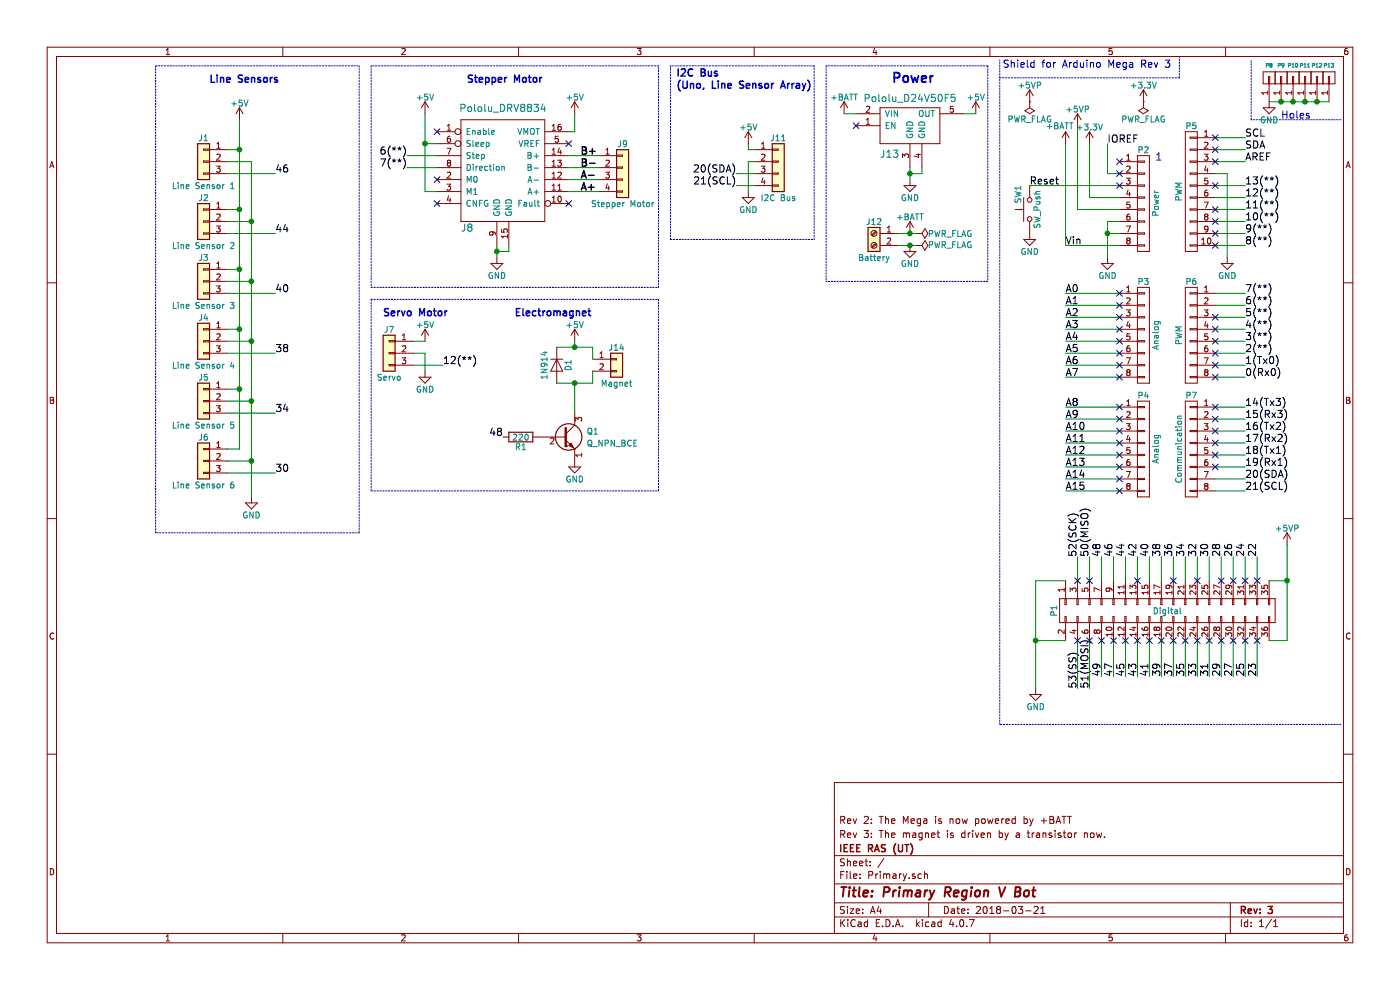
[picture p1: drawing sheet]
EESchema Schematic File Version 2
LIBS:power
LIBS:device
LIBS:transistors
LIBS:conn
LIBS:linear
LIBS:regul
LIBS:74xx
LIBS:cmos4000
LIBS:adc-dac
LIBS:memory
LIBS:xilinx
LIBS:microcontrollers
LIBS:dsp
LIBS:microchip
LIBS:analog_switches
LIBS:motorola
LIBS:texas
LIBS:intel
LIBS:audio
LIBS:interface
LIBS:digital-audio
LIBS:philips
LIBS:display
LIBS:cypress
LIBS:siliconi
LIBS:opto
LIBS:atmel
LIBS:contrib
LIBS:valves
LIBS:Primary-cache
EELAYER 25 0
EELAYER END
$Descr A4 11693 8268
encoding utf-8
Sheet 1 1
Title "Primary Region V Bot"
Date "2018-03-21"
Rev "3"
Comp "IEEE RAS (UT)"
Comment1 "Rev 3: The magnet is driven by a transistor now."
Comment2 "Rev 2: The Mega is now powered by +BATT"
Comment3 ""
Comment4 ""
$EndDescr
NoConn ~ 9350 1350
Text Label 9250 1200 0    60   ~ 0
IOREF
Text Label 8900 2050 0    60   ~ 0
Vin
Text Label 8900 2450 0    60   ~ 0
A0
Text Label 8900 2550 0    60   ~ 0
A1
Text Label 8900 2650 0    60   ~ 0
A2
Text Label 8900 2750 0    60   ~ 0
A3
Text Label 8900 2850 0    60   ~ 0
A4
Text Label 8900 2950 0    60   ~ 0
A5
Text Label 8900 3050 0    60   ~ 0
A6
Text Label 8900 3150 0    60   ~ 0
A7
Text Label 8900 3400 0    60   ~ 0
A8
Text Label 8900 3500 0    60   ~ 0
A9
Text Label 8900 3600 0    60   ~ 0
A10
Text Label 8900 3700 0    60   ~ 0
A11
Text Label 8900 3800 0    60   ~ 0
A12
Text Label 8900 3900 0    60   ~ 0
A13
Text Label 8900 4000 0    60   ~ 0
A14
Text Label 8900 4100 0    60   ~ 0
A15
Text Label 10500 4650 1    60   ~ 0
22
Text Label 10400 4650 1    60   ~ 0
24
Text Label 10300 4650 1    60   ~ 0
26
Text Label 10200 4650 1    60   ~ 0
28
Text Label 10100 4650 1    60   ~ 0
30
Text Label 10000 4650 1    60   ~ 0
32
Text Label 9900 4650 1    60   ~ 0
34
Text Label 9800 4650 1    60   ~ 0
36
Text Label 9700 4650 1    60   ~ 0
38
Text Label 9600 4650 1    60   ~ 0
40
Text Label 9500 4650 1    60   ~ 0
42
Text Label 9400 4650 1    60   ~ 0
44
Text Label 9300 4650 1    60   ~ 0
46
Text Label 9200 4650 1    60   ~ 0
48
Text Label 9100 4650 1    60   ~ 0
50(MISO)
Text Label 9000 4650 1    60   ~ 0
52(SCK)
Text Label 10500 5650 1    60   ~ 0
23
Text Label 10400 5650 1    60   ~ 0
25
Text Label 10300 5650 1    60   ~ 0
27
Text Label 10100 5650 1    60   ~ 0
31
Text Label 10200 5650 1    60   ~ 0
29
Text Label 10000 5650 1    60   ~ 0
33
Text Label 9900 5650 1    60   ~ 0
35
Text Label 9800 5650 1    60   ~ 0
37
Text Label 9700 5650 1    60   ~ 0
39
Text Label 9600 5650 1    60   ~ 0
41
Text Label 9500 5650 1    60   ~ 0
43
Text Label 9400 5650 1    60   ~ 0
45
Text Label 9300 5650 1    60   ~ 0
47
Text Label 9200 5650 1    60   ~ 0
49
Text Label 9100 5750 1    60   ~ 0
51(MOSI)
Text Label 9000 5750 1    60   ~ 0
53(SS)
Text Label 10400 4100 0    60   ~ 0
21(SCL)
Text Label 10400 4000 0    60   ~ 0
20(SDA)
Text Label 10400 3900 0    60   ~ 0
19(Rx1)
Text Label 10400 3800 0    60   ~ 0
18(Tx1)
Text Label 10400 3700 0    60   ~ 0
17(Rx2)
Text Label 10400 3600 0    60   ~ 0
16(Tx2)
Text Label 10400 3500 0    60   ~ 0
15(Rx3)
Text Label 10400 3400 0    60   ~ 0
14(Tx3)
Text Label 10400 1550 0    60   ~ 0
13(**)
Text Label 10400 1650 0    60   ~ 0
12(**)
Text Label 10400 1750 0    60   ~ 0
11(**)
Text Label 10400 1850 0    60   ~ 0
10(**)
Text Label 10400 1950 0    60   ~ 0
9(**)
Text Label 10400 2050 0    60   ~ 0
8(**)
Text Label 10400 2450 0    60   ~ 0
7(**)
Text Label 10400 2550 0    60   ~ 0
6(**)
Text Label 10400 2650 0    60   ~ 0
5(**)
Text Label 10400 2750 0    60   ~ 0
4(**)
Text Label 10400 2850 0    60   ~ 0
3(**)
Text Label 10400 2950 0    60   ~ 0
2(**)
Text Label 10400 3050 0    60   ~ 0
1(Tx0)
Text Label 10400 3150 0    60   ~ 0
0(Rx0)
Text Label 10400 1250 0    60   ~ 0
SDA
Text Label 10400 1150 0    60   ~ 0
SCL
Text Label 10400 1350 0    60   ~ 0
AREF
Text Notes 8375 575  0    60   ~ 0
Shield for Arduino Mega Rev 3
Text Notes 10700 1000 0    60   ~ 0
Holes
$Comp
L CONN_01X01 P8
U 1 1
P 10600 650
F 0 "P8" V 10700 650 31  0000 C CNN
F 1 "CONN_01X01" V 10700 650 50  0001 C CNN
F 2 "Socket_Arduino_Mega:Arduino_1pin" H 10600 650 50  0001 C CNN
F 3 "" H 10600 650 50  0000 C CNN
	1    10600 650 
	0    -1   -1   0   
$EndComp
$Comp
L CONN_01X01 P9
U 1 1
P 10700 650
F 0 "P9" V 10800 650 31  0000 C CNN
F 1 "CONN_01X01" V 10800 650 50  0001 C CNN
F 2 "Socket_Arduino_Mega:Arduino_1pin" H 10700 650 50  0001 C CNN
F 3 "" H 10700 650 50  0000 C CNN
	1    10700 650 
	0    -1   -1   0   
$EndComp
$Comp
L CONN_01X01 P10
U 1 1
P 10800 650
F 0 "P10" V 10900 650 31  0000 C CNN
F 1 "CONN_01X01" V 10900 650 50  0001 C CNN
F 2 "Socket_Arduino_Mega:Arduino_1pin" H 10800 650 50  0001 C CNN
F 3 "" H 10800 650 50  0000 C CNN
	1    10800 650 
	0    -1   -1   0   
$EndComp
$Comp
L CONN_01X01 P11
U 1 1
P 10900 650
F 0 "P11" V 11000 650 31  0000 C CNN
F 1 "CONN_01X01" V 11000 650 50  0001 C CNN
F 2 "Socket_Arduino_Mega:Arduino_1pin" H 10900 650 50  0001 C CNN
F 3 "" H 10900 650 50  0000 C CNN
	1    10900 650 
	0    -1   -1   0   
$EndComp
$Comp
L CONN_01X01 P12
U 1 1
P 11000 650
F 0 "P12" V 11100 650 31  0000 C CNN
F 1 "CONN_01X01" V 11100 650 50  0001 C CNN
F 2 "Socket_Arduino_Mega:Arduino_1pin" H 11000 650 50  0001 C CNN
F 3 "" H 11000 650 50  0000 C CNN
	1    11000 650 
	0    -1   -1   0   
$EndComp
$Comp
L CONN_01X01 P13
U 1 1
P 11100 650
F 0 "P13" V 11200 650 31  0000 C CNN
F 1 "CONN_01X01" V 11200 650 50  0001 C CNN
F 2 "Socket_Arduino_Mega:Arduino_1pin" H 11100 650 50  0001 C CNN
F 3 "" H 11100 650 50  0000 C CNN
	1    11100 650 
	0    -1   -1   0   
$EndComp
$Comp
L CONN_01X08 P2
U 1 1
P 9550 1700
F 0 "P2" H 9550 2150 50  0000 C CNN
F 1 "Power" V 9650 1700 50  0000 C CNN
F 2 "Socket_Arduino_Mega:Socket_Strip_Arduino_1x08" H 9550 1700 50  0001 C CNN
F 3 "" H 9550 1700 50  0000 C CNN
	1    9550 1700
	1    0    0    -1  
$EndComp
Text Notes 9650 1350 0    60   ~ 0
1
$Comp
L +3.3V #PWR01
U 1 1
P 9100 1200
F 0 "#PWR01" H 9100 1050 50  0001 C CNN
F 1 "+3.3V" H 9100 1340 50  0000 C CNN
F 2 "" H 9100 1200 50  0000 C CNN
F 3 "" H 9100 1200 50  0000 C CNN
	1    9100 1200
	1    0    0    -1  
$EndComp
Text Label 8600 1550 0    60   ~ 0
Reset
$Comp
L GND #PWR02
U 1 1
P 9250 2150
F 0 "#PWR02" H 9250 1900 50  0001 C CNN
F 1 "GND" H 9250 2000 50  0000 C CNN
F 2 "" H 9250 2150 50  0000 C CNN
F 3 "" H 9250 2150 50  0000 C CNN
	1    9250 2150
	1    0    0    -1  
$EndComp
$Comp
L CONN_01X10 P5
U 1 1
P 9950 1600
F 0 "P5" H 9950 2150 50  0000 C CNN
F 1 "PWM" V 10050 1600 50  0000 C CNN
F 2 "Socket_Arduino_Mega:Socket_Strip_Arduino_1x10" H 9950 1600 50  0001 C CNN
F 3 "" H 9950 1600 50  0000 C CNN
	1    9950 1600
	-1   0    0    -1  
$EndComp
$Comp
L GND #PWR03
U 1 1
P 10250 2150
F 0 "#PWR03" H 10250 1900 50  0001 C CNN
F 1 "GND" H 10250 2000 50  0000 C CNN
F 2 "" H 10250 2150 50  0000 C CNN
F 3 "" H 10250 2150 50  0000 C CNN
	1    10250 2150
	1    0    0    -1  
$EndComp
$Comp
L CONN_01X08 P3
U 1 1
P 9550 2800
F 0 "P3" H 9550 3250 50  0000 C CNN
F 1 "Analog" V 9650 2800 50  0000 C CNN
F 2 "Socket_Arduino_Mega:Socket_Strip_Arduino_1x08" H 9550 2800 50  0001 C CNN
F 3 "" H 9550 2800 50  0000 C CNN
	1    9550 2800
	1    0    0    -1  
$EndComp
$Comp
L CONN_01X08 P6
U 1 1
P 9950 2800
F 0 "P6" H 9950 3250 50  0000 C CNN
F 1 "PWM" V 10050 2800 50  0000 C CNN
F 2 "Socket_Arduino_Mega:Socket_Strip_Arduino_1x08" H 9950 2800 50  0001 C CNN
F 3 "" H 9950 2800 50  0000 C CNN
	1    9950 2800
	-1   0    0    -1  
$EndComp
$Comp
L CONN_01X08 P4
U 1 1
P 9550 3750
F 0 "P4" H 9550 4200 50  0000 C CNN
F 1 "Analog" V 9650 3750 50  0000 C CNN
F 2 "Socket_Arduino_Mega:Socket_Strip_Arduino_1x08" H 9550 3750 50  0001 C CNN
F 3 "" H 9550 3750 50  0000 C CNN
	1    9550 3750
	1    0    0    -1  
$EndComp
$Comp
L CONN_01X08 P7
U 1 1
P 9950 3750
F 0 "P7" H 9950 4200 50  0000 C CNN
F 1 "Communication" V 10050 3750 50  0000 C CNN
F 2 "Socket_Arduino_Mega:Socket_Strip_Arduino_1x08" H 9950 3750 50  0001 C CNN
F 3 "" H 9950 3750 50  0000 C CNN
	1    9950 3750
	-1   0    0    -1  
$EndComp
$Comp
L CONN_02X18 P1
U 1 1
P 9750 5100
F 0 "P1" H 9750 6050 50  0000 C CNN
F 1 "Digital" V 9750 5100 50  0000 C CNN
F 2 "Socket_Arduino_Mega:Socket_Strip_Arduino_2x18" H 9750 4050 50  0001 C CNN
F 3 "" H 9750 4050 50  0000 C CNN
	1    9750 5100
	0    -1   1    0   
$EndComp
$Comp
L GND #PWR04
U 1 1
P 8650 5750
F 0 "#PWR04" H 8650 5500 50  0001 C CNN
F 1 "GND" H 8650 5600 50  0000 C CNN
F 2 "" H 8650 5750 50  0000 C CNN
F 3 "" H 8650 5750 50  0000 C CNN
	1    8650 5750
	1    0    0    -1  
$EndComp
$Comp
L Conn_01x03 J3
U 1 1
P 1700 2350
F 0 "J3" H 1700 2550 50  0000 C CNN
F 1 "Line Sensor 3" H 1700 2150 50  0000 C CNN
F 2 "Connectors_Samtec:SL-103-X-XX_1x03" H 1700 2350 50  0001 C CNN
F 3 "" H 1700 2350 50  0001 C CNN
	1    1700 2350
	-1   0    0    -1  
$EndComp
$Comp
L Conn_01x03 J4
U 1 1
P 1700 2850
F 0 "J4" H 1700 3050 50  0000 C CNN
F 1 "Line Sensor 4" H 1700 2650 50  0000 C CNN
F 2 "Connectors_Samtec:SL-103-X-XX_1x03" H 1700 2850 50  0001 C CNN
F 3 "" H 1700 2850 50  0001 C CNN
	1    1700 2850
	-1   0    0    -1  
$EndComp
$Comp
L Conn_01x03 J2
U 1 1
P 1700 1850
F 0 "J2" H 1700 2050 50  0000 C CNN
F 1 "Line Sensor 2" H 1700 1650 50  0000 C CNN
F 2 "Connectors_Samtec:SL-103-X-XX_1x03" H 1700 1850 50  0001 C CNN
F 3 "" H 1700 1850 50  0001 C CNN
	1    1700 1850
	-1   0    0    -1  
$EndComp
$Comp
L Conn_01x03 J1
U 1 1
P 1700 1350
F 0 "J1" H 1700 1550 50  0000 C CNN
F 1 "Line Sensor 1" H 1700 1150 50  0000 C CNN
F 2 "Connectors_Samtec:SL-103-X-XX_1x03" H 1700 1350 50  0001 C CNN
F 3 "" H 1700 1350 50  0001 C CNN
	1    1700 1350
	-1   0    0    -1  
$EndComp
$Comp
L Conn_01x03 J5
U 1 1
P 1700 3350
F 0 "J5" H 1700 3550 50  0000 C CNN
F 1 "Line Sensor 5" H 1700 3150 50  0000 C CNN
F 2 "Connectors_Samtec:SL-103-X-XX_1x03" H 1700 3350 50  0001 C CNN
F 3 "" H 1700 3350 50  0001 C CNN
	1    1700 3350
	-1   0    0    -1  
$EndComp
$Comp
L Conn_01x03 J6
U 1 1
P 1700 3850
F 0 "J6" H 1700 4050 50  0000 C CNN
F 1 "Line Sensor 6" H 1700 3650 50  0000 C CNN
F 2 "Connectors_Samtec:SL-103-X-XX_1x03" H 1700 3850 50  0001 C CNN
F 3 "" H 1700 3850 50  0001 C CNN
	1    1700 3850
	-1   0    0    -1  
$EndComp
$Comp
L GND #PWR05
U 1 1
P 2100 4150
F 0 "#PWR05" H 2100 3900 50  0001 C CNN
F 1 "GND" H 2100 4000 50  0000 C CNN
F 2 "" H 2100 4150 50  0000 C CNN
F 3 "" H 2100 4150 50  0000 C CNN
	1    2100 4150
	1    0    0    -1  
$EndComp
Text Notes 1750 700  0    60   ~ 12
Line Sensors
$Comp
L Pololu_DRV8834 J8
U 1 1
P 4200 1400
F 0 "J8" H 3850 900 60  0000 L CNN
F 1 "Pololu_DRV8834" H 4200 1900 60  0000 C CNN
F 2 "Pololu:Pololu_DRV8834" H 4200 1100 60  0001 C CNN
F 3 "" H 4200 1100 60  0001 C CNN
	1    4200 1400
	1    0    0    -1  
$EndComp
$Comp
L Conn_01x04 J9
U 1 1
P 5200 1400
F 0 "J9" H 5200 1600 50  0000 C CNN
F 1 "Stepper Motor" H 5200 1100 50  0000 C CNN
F 2 "Connectors_Samtec:SL-104-X-XX_1x04" H 5200 1400 50  0001 C CNN
F 3 "" H 5200 1400 50  0001 C CNN
	1    5200 1400
	1    0    0    -1  
$EndComp
NoConn ~ 4750 1700
NoConn ~ 4750 1200
NoConn ~ 3650 1100
NoConn ~ 3650 1500
NoConn ~ 3650 1700
$Comp
L GND #PWR06
U 1 1
P 4150 2150
F 0 "#PWR06" H 4150 1900 50  0001 C CNN
F 1 "GND" H 4150 2000 50  0000 C CNN
F 2 "" H 4150 2150 50  0000 C CNN
F 3 "" H 4150 2150 50  0000 C CNN
	1    4150 2150
	1    0    0    -1  
$EndComp
Text Notes 3900 700  0    60   ~ 12
Stepper Motor
$Comp
L +5V #PWR07
U 1 1
P 2000 1000
F 0 "#PWR07" H 2000 850 50  0001 C CNN
F 1 "+5V" H 2000 1140 50  0000 C CNN
F 2 "" H 2000 1000 50  0000 C CNN
F 3 "" H 2000 1000 50  0000 C CNN
	1    2000 1000
	1    0    0    -1  
$EndComp
$Comp
L +5V #PWR08
U 1 1
P 3550 950
F 0 "#PWR08" H 3550 800 50  0001 C CNN
F 1 "+5V" H 3550 1090 50  0000 C CNN
F 2 "" H 3550 950 50  0000 C CNN
F 3 "" H 3550 950 50  0000 C CNN
	1    3550 950 
	1    0    0    -1  
$EndComp
$Comp
L +5V #PWR09
U 1 1
P 4800 950
F 0 "#PWR09" H 4800 800 50  0001 C CNN
F 1 "+5V" H 4800 1090 50  0000 C CNN
F 2 "" H 4800 950 50  0000 C CNN
F 3 "" H 4800 950 50  0000 C CNN
	1    4800 950 
	1    0    0    -1  
$EndComp
$Comp
L Conn_01x04 J11
U 1 1
P 6500 1350
F 0 "J11" H 6500 1550 50  0000 C CNN
F 1 "I2C Bus" H 6500 1050 50  0000 C CNN
F 2 "Connectors_Samtec:SL-104-X-XX_1x04" H 6500 1350 50  0001 C CNN
F 3 "" H 6500 1350 50  0001 C CNN
	1    6500 1350
	1    0    0    -1  
$EndComp
$Comp
L GND #PWR010
U 1 1
P 6250 1600
F 0 "#PWR010" H 6250 1350 50  0001 C CNN
F 1 "GND" H 6250 1450 50  0000 C CNN
F 2 "" H 6250 1600 50  0000 C CNN
F 3 "" H 6250 1600 50  0000 C CNN
	1    6250 1600
	1    0    0    -1  
$EndComp
Text Notes 5650 750  0    60   ~ 12
I2C Bus\n(Uno, Line Sensor Array)
Text Label 6150 1450 2    60   ~ 0
20(SDA)
Text Label 6150 1550 2    60   ~ 0
21(SCL)
Wire Wire Line
	9100 1200 9100 1650
Wire Wire Line
	9250 1450 9250 1200
Wire Wire Line
	9350 1450 9250 1450
Wire Notes Line
	10450 1000 10450 500 
Wire Notes Line
	11200 1000 10450 1000
Wire Notes Line
	9850 650  9850 475 
Wire Notes Line
	8350 650  9850 650 
Wire Wire Line
	9100 1650 9350 1650
Wire Wire Line
	9000 1050 9000 1750
Wire Wire Line
	9000 1750 9350 1750
Wire Wire Line
	9350 2050 8900 2050
Wire Wire Line
	8900 2050 8900 1200
Wire Wire Line
	8600 1550 9350 1550
Wire Wire Line
	9350 1850 9250 1850
Wire Wire Line
	9250 1850 9250 2150
Wire Wire Line
	9350 1950 9250 1950
Connection ~ 9250 1950
Wire Wire Line
	10150 1150 10400 1150
Wire Wire Line
	10400 1250 10150 1250
Wire Wire Line
	10150 1350 10400 1350
Wire Wire Line
	10150 1550 10400 1550
Wire Wire Line
	10400 1650 10150 1650
Wire Wire Line
	10150 1750 10400 1750
Wire Wire Line
	10150 1850 10400 1850
Wire Wire Line
	10400 1950 10150 1950
Wire Wire Line
	10150 2050 10400 2050
Wire Wire Line
	10250 2150 10250 1450
Wire Wire Line
	10250 1450 10150 1450
Wire Wire Line
	9350 2450 8900 2450
Wire Wire Line
	8900 2550 9350 2550
Wire Wire Line
	9350 2650 8900 2650
Wire Wire Line
	8900 2750 9350 2750
Wire Wire Line
	9350 2850 8900 2850
Wire Wire Line
	8900 2950 9350 2950
Wire Wire Line
	9350 3050 8900 3050
Wire Wire Line
	8900 3150 9350 3150
Wire Wire Line
	10400 2450 10150 2450
Wire Wire Line
	10150 2550 10400 2550
Wire Wire Line
	10400 2650 10150 2650
Wire Wire Line
	10150 2750 10400 2750
Wire Wire Line
	10400 2850 10150 2850
Wire Wire Line
	10150 2950 10400 2950
Wire Wire Line
	10400 3050 10150 3050
Wire Wire Line
	10150 3150 10400 3150
Wire Wire Line
	9350 3400 8900 3400
Wire Wire Line
	8900 3500 9350 3500
Wire Wire Line
	9350 3600 8900 3600
Wire Wire Line
	8900 3700 9350 3700
Wire Wire Line
	9350 3800 8900 3800
Wire Wire Line
	8900 3900 9350 3900
Wire Wire Line
	9350 4000 8900 4000
Wire Wire Line
	8900 4100 9350 4100
Wire Wire Line
	10400 3400 10150 3400
Wire Wire Line
	10150 3500 10400 3500
Wire Wire Line
	10400 3600 10150 3600
Wire Wire Line
	10150 3700 10400 3700
Wire Wire Line
	10400 3800 10150 3800
Wire Wire Line
	10150 3900 10400 3900
Wire Wire Line
	10400 4000 10150 4000
Wire Wire Line
	10150 4100 10400 4100
Wire Wire Line
	10500 4850 10500 4650
Wire Wire Line
	10400 4850 10400 4650
Wire Wire Line
	10300 4850 10300 4650
Wire Wire Line
	10200 4850 10200 4650
Wire Wire Line
	10100 4850 10100 4650
Wire Wire Line
	10000 4850 10000 4650
Wire Wire Line
	9900 4850 9900 4650
Wire Wire Line
	9800 4850 9800 4650
Wire Wire Line
	9700 4850 9700 4650
Wire Wire Line
	9600 4850 9600 4650
Wire Wire Line
	9500 4850 9500 4650
Wire Wire Line
	9400 4850 9400 4650
Wire Wire Line
	9300 4850 9300 4650
Wire Wire Line
	9200 4850 9200 4650
Wire Wire Line
	9100 4850 9100 4650
Wire Wire Line
	9000 4850 9000 4650
Wire Wire Line
	10500 5350 10500 5650
Wire Wire Line
	10400 5350 10400 5650
Wire Wire Line
	10300 5350 10300 5650
Wire Wire Line
	10200 5350 10200 5650
Wire Wire Line
	10100 5350 10100 5650
Wire Wire Line
	10000 5350 10000 5650
Wire Wire Line
	9900 5350 9900 5650
Wire Wire Line
	9800 5350 9800 5650
Wire Wire Line
	9700 5350 9700 5650
Wire Wire Line
	9600 5350 9600 5650
Wire Wire Line
	9500 5350 9500 5650
Wire Wire Line
	9400 5350 9400 5650
Wire Wire Line
	9300 5350 9300 5650
Wire Wire Line
	9200 5350 9200 5650
Wire Wire Line
	9100 5350 9100 5750
Wire Wire Line
	9000 5350 9000 5750
Wire Wire Line
	8900 4850 8650 4850
Wire Wire Line
	8900 5350 8650 5350
Connection ~ 8650 5350
Wire Wire Line
	10750 5350 10600 5350
Wire Wire Line
	10750 4850 10600 4850
Connection ~ 10750 4850
Wire Wire Line
	10750 4550 10750 5350
Wire Wire Line
	8650 4850 8650 5750
Wire Notes Line
	11200 6050 8350 6050
Wire Notes Line
	8350 6050 8350 500 
Wire Wire Line
	1900 1250 2000 1250
Wire Wire Line
	2000 1000 2000 3750
Wire Wire Line
	2000 1750 1900 1750
Connection ~ 2000 1250
Wire Wire Line
	2000 2250 1900 2250
Connection ~ 2000 1750
Wire Wire Line
	2000 2750 1900 2750
Connection ~ 2000 2250
Wire Wire Line
	2000 3250 1900 3250
Connection ~ 2000 2750
Wire Wire Line
	2000 3750 1900 3750
Connection ~ 2000 3250
Wire Wire Line
	2100 1350 2100 4150
Connection ~ 2100 3850
Connection ~ 2100 3350
Connection ~ 2100 2850
Connection ~ 2100 2350
Connection ~ 2100 1850
Wire Notes Line
	1300 550  3000 550 
Wire Notes Line
	3000 550  3000 4450
Wire Notes Line
	3000 4450 1300 4450
Wire Notes Line
	1300 4450 1300 550 
Wire Wire Line
	4750 1300 5000 1300
Wire Wire Line
	5000 1400 4750 1400
Wire Wire Line
	4750 1500 5000 1500
Wire Wire Line
	5000 1600 4750 1600
Wire Wire Line
	3550 950  3550 1600
Wire Wire Line
	3550 1200 3650 1200
Wire Wire Line
	3550 1600 3650 1600
Connection ~ 3550 1200
Wire Wire Line
	4150 2050 4150 2150
Wire Wire Line
	4250 2050 4250 2100
Wire Wire Line
	4250 2100 4150 2100
Connection ~ 4150 2100
Wire Wire Line
	3650 1300 3400 1300
Wire Wire Line
	3650 1400 3400 1400
Wire Notes Line
	5500 550  3100 550 
Wire Notes Line
	3100 550  3100 2400
Wire Notes Line
	3100 2400 5500 2400
Wire Notes Line
	5500 2400 5500 550 
Wire Wire Line
	4800 950  4800 1100
Wire Wire Line
	4800 1100 4750 1100
Wire Wire Line
	6250 1200 6250 1250
Wire Wire Line
	6250 1250 6300 1250
Wire Wire Line
	6250 1350 6250 1600
Wire Notes Line
	6800 550  5600 550 
Wire Notes Line
	5600 550  5600 2000
Wire Notes Line
	5600 2000 6800 2000
Wire Notes Line
	6800 2000 6800 550 
$Comp
L Conn_01x03 J7
U 1 1
P 3250 2950
F 0 "J7" H 3250 3150 50  0000 C CNN
F 1 "Servo" H 3250 2750 50  0000 C CNN
F 2 "Connectors_Samtec:SL-103-X-XX_1x03" H 3250 2950 50  0001 C CNN
F 3 "" H 3250 2950 50  0001 C CNN
	1    3250 2950
	-1   0    0    -1  
$EndComp
Text Notes 3200 2650 0    60   ~ 12
Servo Motor
$Comp
L +5V #PWR011
U 1 1
P 3550 2850
F 0 "#PWR011" H 3550 2700 50  0001 C CNN
F 1 "+5V" H 3550 2990 50  0000 C CNN
F 2 "" H 3550 2850 50  0000 C CNN
F 3 "" H 3550 2850 50  0000 C CNN
	1    3550 2850
	1    0    0    -1  
$EndComp
$Comp
L GND #PWR012
U 1 1
P 3550 3100
F 0 "#PWR012" H 3550 2850 50  0001 C CNN
F 1 "GND" H 3550 2950 50  0000 C CNN
F 2 "" H 3550 3100 50  0000 C CNN
F 3 "" H 3550 3100 50  0000 C CNN
	1    3550 3100
	1    0    0    -1  
$EndComp
Wire Wire Line
	3550 2850 3450 2850
Wire Notes Line
	3100 2500 3100 4100
Wire Notes Line
	3100 4100 5500 4100
Wire Notes Line
	3100 2500 5500 2500
$Comp
L Pololu_D24V50F5 J13
U 1 1
P 7600 1050
F 0 "J13" H 7350 850 60  0000 L TNN
F 1 "Pololu_D24V50F5" H 7600 1250 60  0000 C BNN
F 2 "Pololu:Pololu_D24V50F5" H 7600 1300 60  0001 C CNN
F 3 "" H 7600 1300 60  0001 C CNN
	1    7600 1050
	1    0    0    -1  
$EndComp
NoConn ~ 7150 1050
$Comp
L GND #PWR013
U 1 1
P 7600 1500
F 0 "#PWR013" H 7600 1250 50  0001 C CNN
F 1 "GND" H 7600 1350 50  0000 C CNN
F 2 "" H 7600 1500 50  0000 C CNN
F 3 "" H 7600 1500 50  0000 C CNN
	1    7600 1500
	1    0    0    -1  
$EndComp
Wire Wire Line
	7600 1400 7600 1500
Wire Wire Line
	7700 1400 7700 1450
Wire Wire Line
	7700 1450 7600 1450
Connection ~ 7600 1450
$Comp
L +BATT #PWR014
U 1 1
P 7050 950
F 0 "#PWR014" H 7050 800 50  0001 C CNN
F 1 "+BATT" H 7050 1090 50  0000 C CNN
F 2 "" H 7050 950 50  0001 C CNN
F 3 "" H 7050 950 50  0001 C CNN
	1    7050 950 
	1    0    0    -1  
$EndComp
Wire Wire Line
	7050 950  7150 950 
Text Notes 7450 700  0    79   ~ 16
Power
Wire Notes Line
	8250 2350 6900 2350
Wire Notes Line
	8250 550  8250 2350
Wire Notes Line
	8250 550  6900 550 
Wire Notes Line
	6900 550  6900 2350
$Comp
L Screw_Terminal_01x02 J12
U 1 1
P 7300 1950
F 0 "J12" H 7300 2050 50  0000 C CNN
F 1 "Battery" H 7300 1750 50  0000 C CNN
F 2 "Connectors_Terminal_Blocks:TerminalBlock_bornier-2_P5.08mm" H 7300 1950 50  0001 C CNN
F 3 "" H 7300 1950 50  0001 C CNN
	1    7300 1950
	-1   0    0    -1  
$EndComp
$Comp
L +BATT #PWR015
U 1 1
P 7600 1950
F 0 "#PWR015" H 7600 1800 50  0001 C CNN
F 1 "+BATT" H 7600 2090 50  0000 C CNN
F 2 "" H 7600 1950 50  0001 C CNN
F 3 "" H 7600 1950 50  0001 C CNN
	1    7600 1950
	1    0    0    -1  
$EndComp
$Comp
L GND #PWR016
U 1 1
P 7600 2050
F 0 "#PWR016" H 7600 1800 50  0001 C CNN
F 1 "GND" H 7600 1900 50  0000 C CNN
F 2 "" H 7600 2050 50  0000 C CNN
F 3 "" H 7600 2050 50  0000 C CNN
	1    7600 2050
	1    0    0    -1  
$EndComp
$Comp
L PWR_FLAG #FLG017
U 1 1
P 7650 1950
F 0 "#FLG017" H 7650 2025 50  0001 C CNN
F 1 "PWR_FLAG" V 7650 2050 50  0000 L CNN
F 2 "" H 7650 1950 50  0001 C CNN
F 3 "" H 7650 1950 50  0001 C CNN
	1    7650 1950
	0    1    1    0   
$EndComp
$Comp
L PWR_FLAG #FLG018
U 1 1
P 7650 2050
F 0 "#FLG018" H 7650 2125 50  0001 C CNN
F 1 "PWR_FLAG" V 7650 2150 50  0000 L CNN
F 2 "" H 7650 2050 50  0001 C CNN
F 3 "" H 7650 2050 50  0001 C CNN
	1    7650 2050
	0    1    -1   0   
$EndComp
NoConn ~ 10150 1150
NoConn ~ 10150 1250
NoConn ~ 10150 1350
NoConn ~ 10150 1550
NoConn ~ 10150 1750
NoConn ~ 10150 1850
NoConn ~ 10150 1950
NoConn ~ 10150 2050
NoConn ~ 9350 1550
NoConn ~ 9350 1450
NoConn ~ 10150 2650
NoConn ~ 10150 2750
NoConn ~ 10150 2850
NoConn ~ 10150 2950
NoConn ~ 10150 3050
NoConn ~ 10150 3150
NoConn ~ 10150 3400
NoConn ~ 10150 3500
NoConn ~ 10150 3600
NoConn ~ 10150 3700
NoConn ~ 10150 3800
NoConn ~ 10150 3900
NoConn ~ 9350 2450
NoConn ~ 9350 2550
NoConn ~ 9350 2650
NoConn ~ 9350 2750
NoConn ~ 9350 2850
NoConn ~ 9350 2950
NoConn ~ 9350 3050
NoConn ~ 9350 3150
NoConn ~ 9350 3400
NoConn ~ 9350 3500
NoConn ~ 9350 3600
NoConn ~ 9350 3700
NoConn ~ 9350 3800
NoConn ~ 9350 3900
NoConn ~ 9350 4000
NoConn ~ 9350 4100
NoConn ~ 9000 4850
NoConn ~ 9100 4850
NoConn ~ 9800 4850
NoConn ~ 10000 4850
NoConn ~ 10200 4850
NoConn ~ 10300 4850
NoConn ~ 10400 4850
NoConn ~ 10500 4850
NoConn ~ 10500 5350
NoConn ~ 10400 5350
NoConn ~ 10300 5350
NoConn ~ 10200 5350
NoConn ~ 10100 5350
NoConn ~ 10000 5350
NoConn ~ 9900 5350
NoConn ~ 9800 5350
NoConn ~ 9700 5350
NoConn ~ 9600 5350
NoConn ~ 9500 5350
NoConn ~ 9400 5350
NoConn ~ 9300 5350
NoConn ~ 9200 5350
NoConn ~ 9100 5350
NoConn ~ 9000 5350
Wire Wire Line
	7500 1950 7650 1950
Connection ~ 7600 1950
Wire Wire Line
	7500 2050 7650 2050
Connection ~ 7600 2050
$Comp
L PWR_FLAG #FLG019
U 1 1
P 8600 850
F 0 "#FLG019" H 8600 925 50  0001 C CNN
F 1 "PWR_FLAG" H 8600 1000 50  0000 C CNN
F 2 "" H 8600 850 50  0001 C CNN
F 3 "" H 8600 850 50  0001 C CNN
	1    8600 850 
	1    0    0    1   
$EndComp
$Comp
L PWR_FLAG #FLG020
U 1 1
P 9550 850
F 0 "#FLG020" H 9550 925 50  0001 C CNN
F 1 "PWR_FLAG" H 9550 1000 50  0000 C CNN
F 2 "" H 9550 850 50  0001 C CNN
F 3 "" H 9550 850 50  0001 C CNN
	1    9550 850 
	1    0    0    1   
$EndComp
$Comp
L +3.3V #PWR021
U 1 1
P 9550 850
F 0 "#PWR021" H 9550 700 50  0001 C CNN
F 1 "+3.3V" H 9550 990 50  0000 C CNN
F 2 "" H 9550 850 50  0000 C CNN
F 3 "" H 9550 850 50  0000 C CNN
	1    9550 850 
	1    0    0    -1  
$EndComp
$Comp
L Conn_01x02 J14
U 1 1
P 5150 3000
F 0 "J14" H 5150 3100 50  0000 C CNN
F 1 "Magnet" H 5150 2800 50  0000 C CNN
F 2 "Connectors_Samtec:SL-102-X-XX_1x02" H 5150 3000 50  0001 C CNN
F 3 "" H 5150 3000 50  0001 C CNN
	1    5150 3000
	1    0    0    -1  
$EndComp
$Comp
L GND #PWR022
U 1 1
P 4800 3850
F 0 "#PWR022" H 4800 3600 50  0001 C CNN
F 1 "GND" H 4800 3700 50  0000 C CNN
F 2 "" H 4800 3850 50  0000 C CNN
F 3 "" H 4800 3850 50  0000 C CNN
	1    4800 3850
	1    0    0    -1  
$EndComp
Text Notes 4300 2650 0    60   ~ 12
Electromagnet
Wire Notes Line
	5500 2500 5500 4100
Text Label 4850 1300 0    60   ~ 12
B+
Text Label 4850 1400 0    60   ~ 12
B-
Text Label 4850 1500 0    60   ~ 12
A-
Text Label 4850 1600 0    60   ~ 12
A+
Text Label 3400 1300 2    60   ~ 0
6(**)
Text Label 3400 1400 2    60   ~ 0
7(**)
Text Label 3700 3050 0    60   ~ 0
12(**)
Text Label 4200 3650 2    60   ~ 0
48
Text Label 2300 1450 0    60   ~ 0
46
Text Label 2300 1950 0    60   ~ 0
44
Text Label 2300 3950 0    60   ~ 0
30
Text Label 2300 3450 0    60   ~ 0
34
Text Label 2300 2950 0    60   ~ 0
38
Text Label 2300 2450 0    60   ~ 0
40
NoConn ~ 9500 4850
$Comp
L +5VP #PWR023
U 1 1
P 9000 1050
F 0 "#PWR023" H 9000 900 50  0001 C CNN
F 1 "+5VP" H 9000 1190 50  0000 C CNN
F 2 "" H 9000 1050 50  0001 C CNN
F 3 "" H 9000 1050 50  0001 C CNN
	1    9000 1050
	1    0    0    -1  
$EndComp
$Comp
L +5V #PWR024
U 1 1
P 8150 950
F 0 "#PWR024" H 8150 800 50  0001 C CNN
F 1 "+5V" H 8150 1090 50  0000 C CNN
F 2 "" H 8150 950 50  0000 C CNN
F 3 "" H 8150 950 50  0000 C CNN
	1    8150 950 
	1    0    0    -1  
$EndComp
Wire Wire Line
	8050 950  8150 950 
$Comp
L +5VP #PWR025
U 1 1
P 8600 850
F 0 "#PWR025" H 8600 700 50  0001 C CNN
F 1 "+5VP" H 8600 990 50  0000 C CNN
F 2 "" H 8600 850 50  0001 C CNN
F 3 "" H 8600 850 50  0001 C CNN
	1    8600 850 
	1    0    0    -1  
$EndComp
$Comp
L GND #PWR026
U 1 1
P 10600 850
F 0 "#PWR026" H 10600 600 50  0001 C CNN
F 1 "GND" H 10600 700 50  0000 C CNN
F 2 "" H 10600 850 50  0000 C CNN
F 3 "" H 10600 850 50  0000 C CNN
	1    10600 850 
	1    0    0    -1  
$EndComp
Wire Wire Line
	10600 850  11100 850 
Connection ~ 10700 850 
Connection ~ 10800 850 
Connection ~ 10900 850 
Connection ~ 11000 850 
$Comp
L +BATT #PWR027
U 1 1
P 8900 1200
F 0 "#PWR027" H 8900 1050 50  0001 C CNN
F 1 "+BATT" H 8850 1350 50  0000 C CNN
F 2 "" H 8900 1200 50  0001 C CNN
F 3 "" H 8900 1200 50  0001 C CNN
	1    8900 1200
	1    0    0    -1  
$EndComp
Wire Wire Line
	1900 3850 2100 3850
Wire Wire Line
	2100 3350 1900 3350
Wire Wire Line
	2100 2850 1900 2850
Wire Wire Line
	2100 2350 1900 2350
Wire Wire Line
	2100 1850 1900 1850
Wire Wire Line
	2100 1350 1900 1350
Wire Wire Line
	2300 1450 1900 1450
Wire Wire Line
	2300 1950 1900 1950
Wire Wire Line
	2300 2450 1900 2450
Wire Wire Line
	2300 2950 1900 2950
Wire Wire Line
	2300 3450 1900 3450
Wire Wire Line
	2300 3950 1900 3950
Wire Wire Line
	3450 2950 3550 2950
Wire Wire Line
	3550 2950 3550 3100
Wire Wire Line
	3700 3050 3450 3050
Wire Wire Line
	6250 1350 6300 1350
Wire Wire Line
	6150 1450 6300 1450
Wire Wire Line
	6300 1550 6150 1550
$Comp
L R R1
U 1 1
P 4350 3650
F 0 "R1" V 4430 3650 50  0000 C CNN
F 1 "220" V 4350 3650 50  0000 C CNN
F 2 "Resistors_THT:R_Axial_DIN0309_L9.0mm_D3.2mm_P5.08mm_Vertical" V 4280 3650 50  0001 C CNN
F 3 "" H 4350 3650 50  0001 C CNN
	1    4350 3650
	0    1    1    0   
$EndComp
$Comp
L Q_NPN_EBC Q1
U 1 1
P 4700 3650
F 0 "Q1" H 4900 3700 50  0000 L CNN
F 1 "Q_NPN_BCE" H 4900 3600 50  0000 L CNN
F 2 "TO_SOT_Packages_THT:TO-18-3" H 4900 3750 50  0001 C CNN
F 3 "" H 4700 3650 50  0001 C CNN
	1    4700 3650
	1    0    0    -1  
$EndComp
$Comp
L +5V #PWR028
U 1 1
P 4800 2850
F 0 "#PWR028" H 4800 2700 50  0001 C CNN
F 1 "+5V" H 4800 2990 50  0000 C CNN
F 2 "" H 4800 2850 50  0000 C CNN
F 3 "" H 4800 2850 50  0000 C CNN
	1    4800 2850
	1    0    0    -1  
$EndComp
$Comp
L +5V #PWR029
U 1 1
P 6250 1200
F 0 "#PWR029" H 6250 1050 50  0001 C CNN
F 1 "+5V" H 6250 1340 50  0000 C CNN
F 2 "" H 6250 1200 50  0000 C CNN
F 3 "" H 6250 1200 50  0000 C CNN
	1    6250 1200
	1    0    0    -1  
$EndComp
$Comp
L D D1
U 1 1
P 4650 3050
F 0 "D1" H 4650 3150 50  0000 C CNN
F 1 "1N914" H 4650 2950 50  0000 C CNN
F 2 "Diodes_THT:D_DO-15_P5.08mm_Vertical_KathodeUp" H 4650 3050 50  0001 C CNN
F 3 "" H 4650 3050 50  0001 C CNN
	1    4650 3050
	0    1    1    0   
$EndComp
Wire Wire Line
	4950 2900 4950 3000
Wire Wire Line
	4650 2900 4950 2900
Wire Wire Line
	4800 2900 4800 2850
Connection ~ 4800 2900
Wire Wire Line
	4650 3200 4950 3200
Wire Wire Line
	4800 3200 4800 3450
Wire Wire Line
	4950 3200 4950 3100
Connection ~ 4800 3200
$Comp
L +5VP #PWR030
U 1 1
P 10750 4550
F 0 "#PWR030" H 10750 4400 50  0001 C CNN
F 1 "+5VP" H 10750 4690 50  0000 C CNN
F 2 "" H 10750 4550 50  0001 C CNN
F 3 "" H 10750 4550 50  0001 C CNN
	1    10750 4550
	1    0    0    -1  
$EndComp
$EndSCHEMATC
